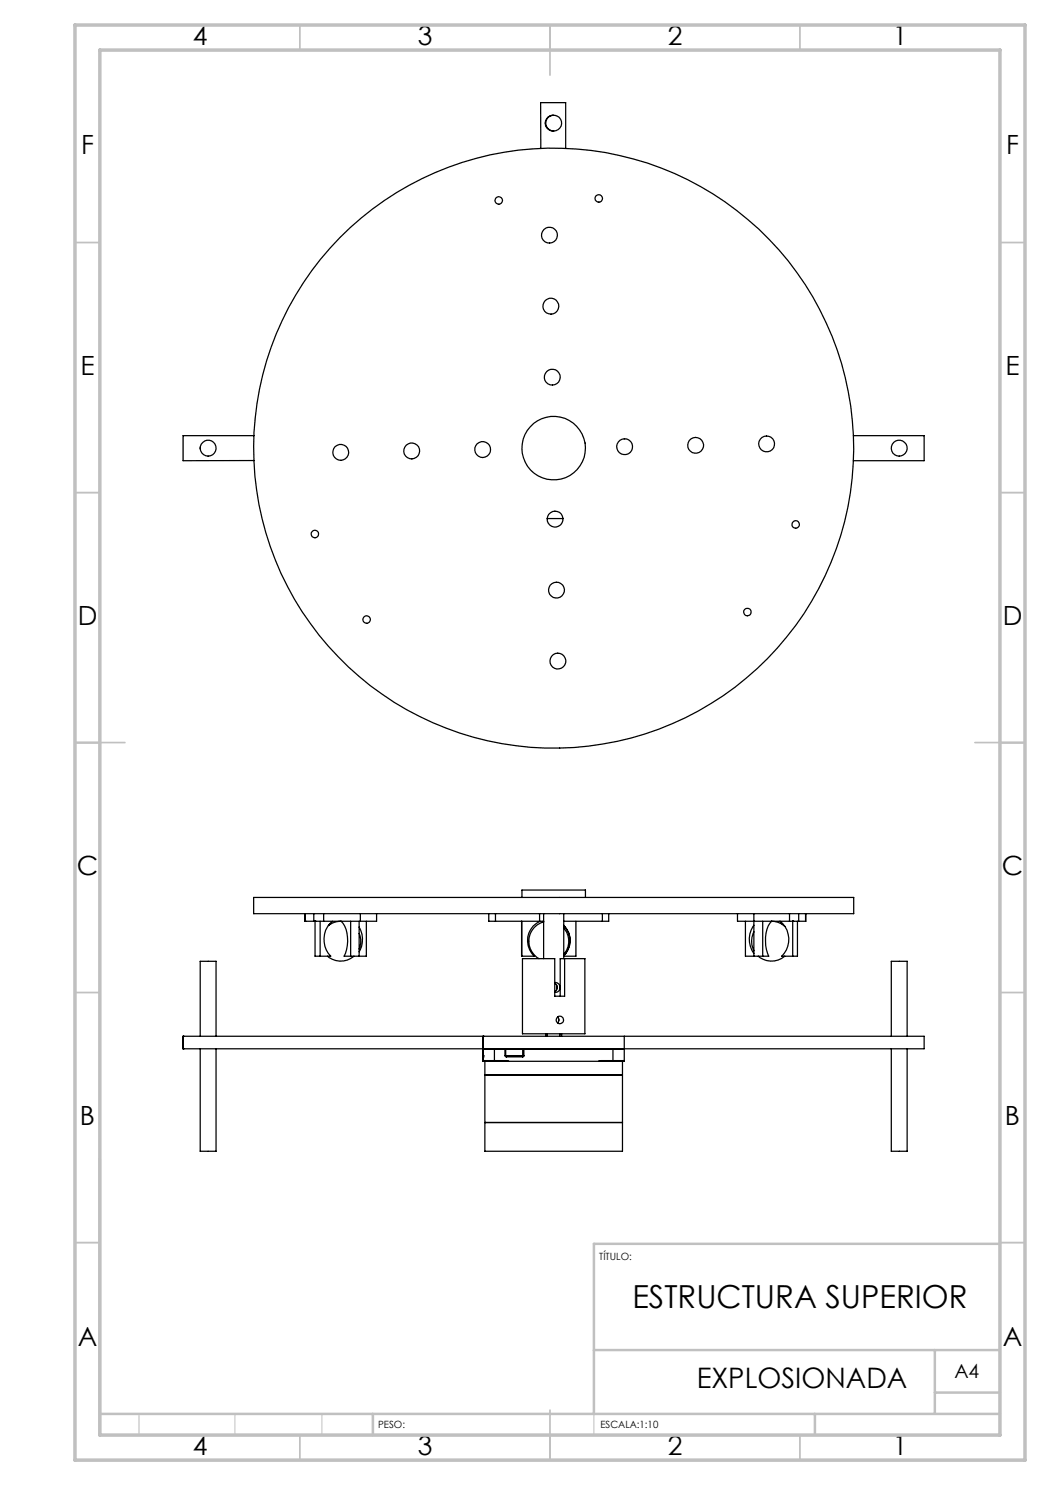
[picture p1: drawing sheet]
<svg xmlns="http://www.w3.org/2000/svg" width="210mm" height="297mm" viewBox="0 0 210 297" stroke-linecap="round" stroke-linejoin="round" font-family="sans-serif">
<path d="M118.8 248.8v38.2M118.8 270h81.2M27.8 282.8v4.2M47 282.8v4.2M64.4 282.8v4.2" fill="none" stroke="#c0c0c0" stroke-width=".2"/>
<g fill="none" stroke="#c0c0c0" stroke-width=".35">
<path d="M60 5v5M110 5v10M160 5v5M15 48.5h5M200 48.5h5M15 98.5h5M200 98.5h5M15 148.5h10M195 148.5h10M15 198.5h5M200 198.5h5M15 248.5h5"/>
<path d="M200 248.5h5M60 287v5M110 282v10M160 287v5"/>
</g>
<path d="M20 231.8v55.2M200 248.8h-81.2v34M118.8 270h81.2M187 270v12.8M187 278.5h13M20 282.8h180M74.6 282.8v4.2M163 282.8v4.2" fill="none" stroke="#c0c0c0" stroke-width=".5"/>
<path d="M15 5h190v287h-190zM20 10h180v277h-180z" fill="none" stroke="#c0c0c0" stroke-width=".7"/>
<g fill="none" stroke="#000" stroke-width=".25">
<path d="M110.7 23a1.59 1.59 0 0 0-1.7 1.6 1.59 1.59 0 0 0 1.7 1.6M113.1 29.7v-9.2h-5l.1 9.2M40.1 89.4v.4M50.8 87.1h-14.2v5h14.2M170.7 87.1h14.1v5h-14.1M109.4 103.7h3.2M50.7 179.5h120v3.2h-120zM104.4 179.5v-1.5h12.7v1.5M61 184.3h.1M61 182.7v1.6M61 184.3h1.8M62.8 184.3h.2"/>
<path d="M62.8 182.7v1.6M63 184.3h1.7M63 184.3h.1M63 184.3v6.9h3.1a4.8 4.8 0 0 1 .4-6.9M64 184.3v6.9M64.7 184.3h7.4M64.7 182.7v1.6M65.5 191.2a4 4 0 0 0 5.3 0M66 184.7l-.2 .3M70.1 184.3v6.9M71.8 186.7a3.7 3.7 0 0 1 0 3.1M71.8 185.4a4.8 4.8 0 0 1 0 5"/>
<path d="M71.8 184.3v6.9M72.1 182.7v1.6M73.3 184.3v6.9h-4.5a7.1 7.1 0 0 0-.2-6.5l-.4-.4a4 4 0 0 0-2.5 .8M75.3 182.7v1.6h-3.2M97.8 182.7v1.6h1.3M99.1 184.3h8.8M99.1 182.7v1.6M104.3 184.3v6.9h2.6a4.2 4.2 0 0 1 1.1-6.9M104.4 184.3v6.9M107.9 184.3h.8M107.9 182.7v1.6M108.6 184.3v.1"/>
<path d="M108.7 184.3v.1M108.7 182.7v9M108.8 184.4a4 4 0 0 0-3 3.3 4 4 0 0 0 2 4M110.9 196.7a.94 .94 0 0 1 0 1.6M110.9 196.5a.97 .97 0 0 1 1.1 1 .97 .97 0 0 1-1.1 1M111.3 197.1v.8M112.7 185.6a4 4 0 0 1 0 5.3M112.7 185.1a4.3 4.3 0 0 1 0 6.1 4.3 4.3 0 0 0 0-6.1M112.7 182.7v9M112.7 184.3h7.8M112.9 191.7h4.1v15.1h-5M112.9 191.7v7.5h-2v-7.5h-6.4v15.1h7.5"/>
<path d="M112.9 191.7h-.9v7.5M115.2 184.3v6.9h-2.5M120.5 182.7v1.6M121.7 182.7v1.6h-1.2M147.5 182.7v1.6h10.4M149.1 184.3v6.9h4.6a7.7 7.7 0 0 1 .3-6.5l.3-.4M150.8 186.3a4.2 4.2 0 0 0 0 3.8M150.8 185.1a4.8 4.8 0 0 0 0 5.6M150.8 182.7v8.5M151.7 191.2a4 4 0 0 0 5.3 0M152.5 184.3v6.9M154.3 184.3a3.9 3.9 0 0 1 2.7 1"/>
<path d="M157.9 184.3h.6M157.9 182.7v1.6M158.5 184.3h1.2M158.5 184.3h.1M158.5 184.3v6.9M159.5 184.3v6.9h-3.1a4.6 4.6 0 0 0-.4-6.9l.5 .6M159.7 182.7v1.6M161.1 182.7v1.6M161.1 182.7v1.6h-1.4M36.6 209.8h.1M36.6 207.3h.1M36.6 207.3h148.2v2.5h-148.2"/>
<path d="M36.6 207.3v2.5M40 209.8v20.5h3.2v-20.5M40 207.3v-15h3.2v15M96.6 212.1h2.3M96.6 209.9h2.3M96.6 212.1l.2 .2M96.6 209.9h.1M96.6 212.1h.1M96.6 211.1v.3M96.6 211.4h.1M96.6 212.1l.1 .2M96.6 209.8h.1"/>
<path d="M96.6 207.3h.1M96.6 211.1h.1M96.6 207.3v2.5M96.6 209.9v2.2M96.8 212.3h2.1M96.8 209.8l-.2 .1M96.8 212.3h.1M97 215h27.5zM97 212.3v18h27.5v-18M98.9 212.1v.2M98.9 209.8v.1M98.9 209.9v2.2"/>
<path d="M98.9 212.1h2.5M98.9 212.3h2.5M98.9 209.9h2.1M101 211.1l.3 .3M101 209.9v-.1l.1 .1M101 211.1h.1M101 209.9h.1M101 209.9v1.2M101.1 211.1l.2 .1M101.1 209.9h3.5M101.1 211.1h3.5M101.1 209.9v1.2"/>
<path d="M101.3 211.2v.2M101.3 211.4h3.2M101.3 211.2h3.2M101.4 212.1l.3 .2M101.4 212.1v.2M101.4 212.3h.3M101.7 212.3h18M104.5 211.2v.2M104.6 211.1l-.1 .1M104.6 211.1h.2M104.6 209.9h.2M104.6 211.1h.1"/>
<path d="M104.6 209.9h.1M104.6 209.9v1.2M104.8 211.1l-.3 .3M104.8 209.8l-.2 .1M104.8 209.8v.1M104.8 209.9h17.8M104.8 209.9v1.2M109.1 206.8v.5M109.5 206.8v.5M111.5 203.4l.3 .6-.3 .6M112 206.8v.5M112.3 206.8v.5"/>
<path d="M119.7 212.3h.5M120.2 212.1v.2M120.2 212.1l-.5 .2M120.2 212.1h2.4M120.2 212.3h2.4M122.6 209.8v.1M122.6 212.1v.2M122.6 209.9h2.2M122.6 212.1h2.2M122.6 212.3h2.1M122.6 209.9v2.2M124.7 209.8l.1 .1"/>
<path d="M124.7 212.3h.1M124.8 212.1l-.1 .2M124.8 207.3v2.5M124.8 209.9v2.2M178.3 207.3v-15h3.1v15M178.3 209.8v20.5h3.1v-20.5M97 224.5h27.5"/>
<circle cx="110.7" cy="24.6" r="1.58"/>
<circle cx="119.7" cy="39.7" r=".75"/>
<circle cx="99.7" cy="40.1" r=".75"/>
<circle cx="109.9" cy="47" r="1.58"/>
<circle cx="110.2" cy="61.2" r="1.58"/>
<circle cx="110.5" cy="75.4" r="1.57"/>
<circle cx="41.6" cy="89.6" r="1.59"/>
<circle cx="68.1" cy="90.5" r="1.59"/>
<circle cx="82.4" cy="90.2" r="1.59"/>
<circle cx="96.5" cy="89.9" r="1.59"/>
<circle cx="110.7" cy="89.6" r="6.4"/>
<circle cx="110.7" cy="89.6" r="60"/>
<circle cx="124.9" cy="89.3" r="1.58"/>
<circle cx="139.1" cy="89.1" r="1.58"/>
<circle cx="153.3" cy="88.8" r="1.59"/>
<circle cx="179.8" cy="89.6" r="1.59"/>
<circle cx="63" cy="106.8" r=".75"/>
<circle cx="111" cy="103.8" r="1.59"/>
<circle cx="111.3" cy="118" r="1.58"/>
<circle cx="159.1" cy="104.9" r=".74"/>
<circle cx="73.3" cy="123.9" r=".75"/>
<circle cx="111.6" cy="132.2" r="1.59"/>
<circle cx="149.5" cy="122.4" r=".75"/>
<circle cx="112" cy="204" r=".75"/>
</g>
<text font-size="6.3" x="126.5" y="261.6">ESTRUCTURA SUPERIOR</text>
<text font-size="5.6" x="139.3" y="277.5">EXPLOSIONADA</text>
<g font-size="5.3">
<text x="38.5" y="9">4</text>
<text x="83.5" y="9">3</text>
<text x="133.6" y="9">2</text>
<text x="178.6" y="9">1</text>
<text x="16.2" y="30.8">F</text>
<text x="201.2" y="30.8">F</text>
<text x="16.1" y="75">E</text>
<text x="201.1" y="75">E</text>
<text x="15.5" y="125">D</text>
<text x="200.5" y="125">D</text>
<text x="15.4" y="175">C</text>
<text x="200.4" y="175">C</text>
<text x="16" y="225">B</text>
<text x="201" y="225">B</text>
<text x="15.5" y="269.3">A</text>
<text x="200.5" y="269.3">A</text>
<text x="38.5" y="291">4</text>
<text x="83.5" y="291">3</text>
<text x="133.6" y="291">2</text>
<text x="178.6" y="291">1</text>
</g>
<text font-size="3.9" x="190.9" y="275.5">A4</text>
<g font-size="2">
<text x="119.9" y="251.9">TÍTULO:</text>
<text x="75.6" y="285.5">PESO:</text>
<text x="120.1" y="285.6">ESCALA:1:10</text>
</g>
</svg>
